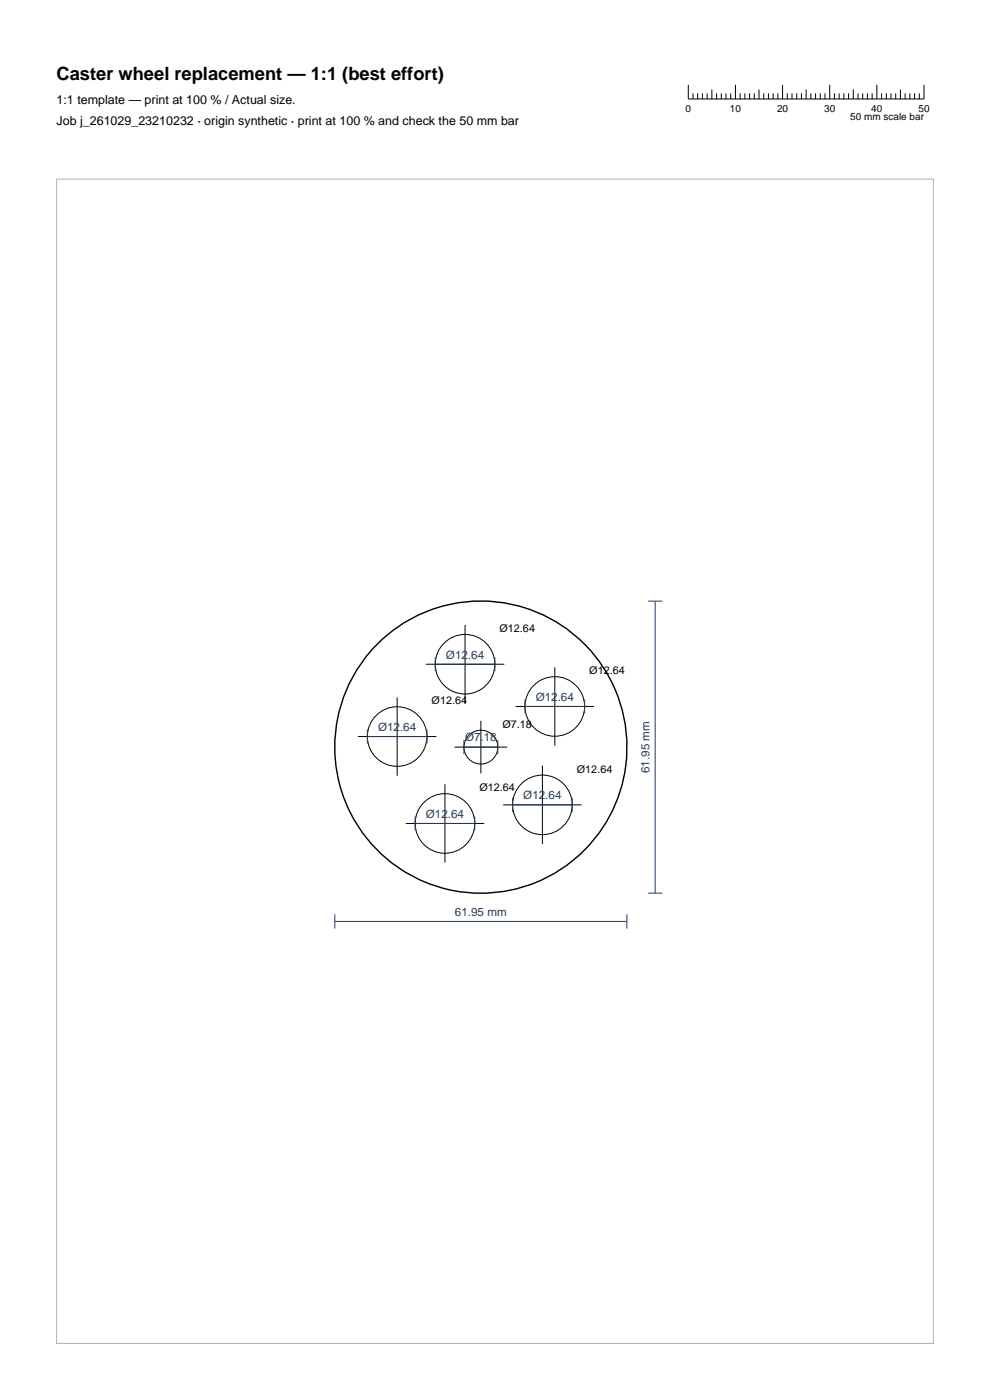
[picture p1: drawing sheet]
<svg xmlns="http://www.w3.org/2000/svg" width="210mm" height="297mm" viewBox="0 0 210 297" stroke-linecap="round" stroke-linejoin="round" font-family="sans-serif">
<g fill="none" stroke="#000" stroke-width=".21">
<path d="M146 18v3h50v-3M147 19.8v1.2M148 19.8v1.2M149 19.8v1.2M150 19.8v1.2M151 19v2M152 19.8v1.2M153 19.8v1.2M154 19.8v1.2M155 19.8v1.2M156 18v3M157 19.8v1.2"/>
<path d="M158 19.8v1.2M159 19.8v1.2M160 19.8v1.2M161 19v2M162 19.8v1.2M163 19.8v1.2M164 19.8v1.2M165 19.8v1.2M166 18v3M167 19.8v1.2M168 19.8v1.2M169 19.8v1.2"/>
<path d="M170 19.8v1.2M171 19v2M172 19.8v1.2M173 19.8v1.2M174 19.8v1.2M175 19.8v1.2M176 18v3M177 19.8v1.2M178 19.8v1.2M179 19.8v1.2M180 19.8v1.2M181 19v2"/>
<path d="M182 19.8v1.2M183 19.8v1.2M184 19.8v1.2M185 19.8v1.2M186 18v3M187 19.8v1.2M188 19.8v1.2M189 19.8v1.2M190 19.8v1.2M191 19v2M192 19.8v1.2M193 19.8v1.2"/>
<path d="M194 19.8v1.2M195 19.8v1.2M98.6 132.6v16.6M75.9 156.3h16.7M84.2 147.9v16.7M90.3 140.9h16.7M96.4 158.5h11.2M102 152.9v11.2M109.4 149.9h16.6M117.7 141.5v16.7M86.1 174.7h16.6M94.4 166.4v16.6"/>
<path d="M106.7 170.7h16.7M115.1 162.4v16.7"/>
<circle cx="84.2" cy="156.3" r="6.3"/>
<circle cx="98.6" cy="140.9" r="6.3"/>
<circle cx="102" cy="158.5" r="3.6"/>
<circle cx="117.7" cy="149.9" r="6.3"/>
<circle cx="94.4" cy="174.7" r="6.3"/>
<circle cx="115.1" cy="170.7" r="6.3"/>
</g>
<circle cx="102" cy="158.5" r="31" fill="none" stroke="#000" stroke-width=".3"/>
<g fill="none" stroke="#1f3b5e" stroke-width=".21">
<path d="M92.3 139.4v3M105 139.4v3M137.5 127.5h3M139 127.5v62M77.9 156.3h12.7M77.9 154.8v3M90.6 154.8v3M92.3 140.9h12.7M98.4 158.5h7.2M98.4 157v3M105.6 157v3M111.4 149.9h12.6"/>
<path d="M111.4 148.4v3M124 148.4v3M88.1 174.7h12.6M88.1 173.2v3M100.7 173.2v3M108.7 170.7h12.7M108.7 169.2v3M121.4 169.2v3M71 195.5h62M71 194v3M133 194v3M137.5 189.5h3"/>
</g>
<path d="M12 38h186v247h-186z" fill="none" stroke="#b3b3b3" stroke-width=".21"/>
<text font-size="3.9" x="12" y="17">Caster wheel replacement — 1:1 (best effort)</text>
<g font-size="2.6">
<text x="12" y="22">1:1 template — print at 100 % / Actual size.</text>
<text x="12" y="26.5">Job j_261029_23210232 · origin synthetic · print at 100 % and check the 50 mm bar</text>
</g>
<g font-size="2.5" fill="#1f3b5e">
<text x="94.6" y="139.7">Ø12.64</text>
<text x="113.6" y="148.7">Ø12.64</text>
<text x="80.2" y="155.1">Ø12.64</text>
<text x="98.6" y="157.3">Ø7.18</text>
<text x="137.8" y="164" transform="rotate(-90 137.8 164)">61.95 mm</text>
<text x="90.3" y="173.5">Ø12.64</text>
<text x="111" y="169.5">Ø12.64</text>
<text x="96.5" y="194.3">61.95 mm</text>
</g>
<g font-size="2.3">
<text x="106" y="134.1">Ø12.64</text>
<text x="125" y="143">Ø12.64</text>
<text x="91.6" y="149.4">Ø12.64</text>
<text x="106.6" y="154.4">Ø7.18</text>
<text x="101.7" y="167.9">Ø12.64</text>
<text x="122.4" y="163.9">Ø12.64</text>
</g>
<g font-size="2.1">
<text x="145.4" y="23.8">0</text>
<text x="154.8" y="23.8">10</text>
<text x="164.8" y="23.8">20</text>
<text x="174.8" y="23.8">30</text>
<text x="184.8" y="23.8">40</text>
<text x="194.8" y="23.8">50</text>
<text x="180.4" y="25.5">50 mm scale bar</text>
</g>
</svg>
